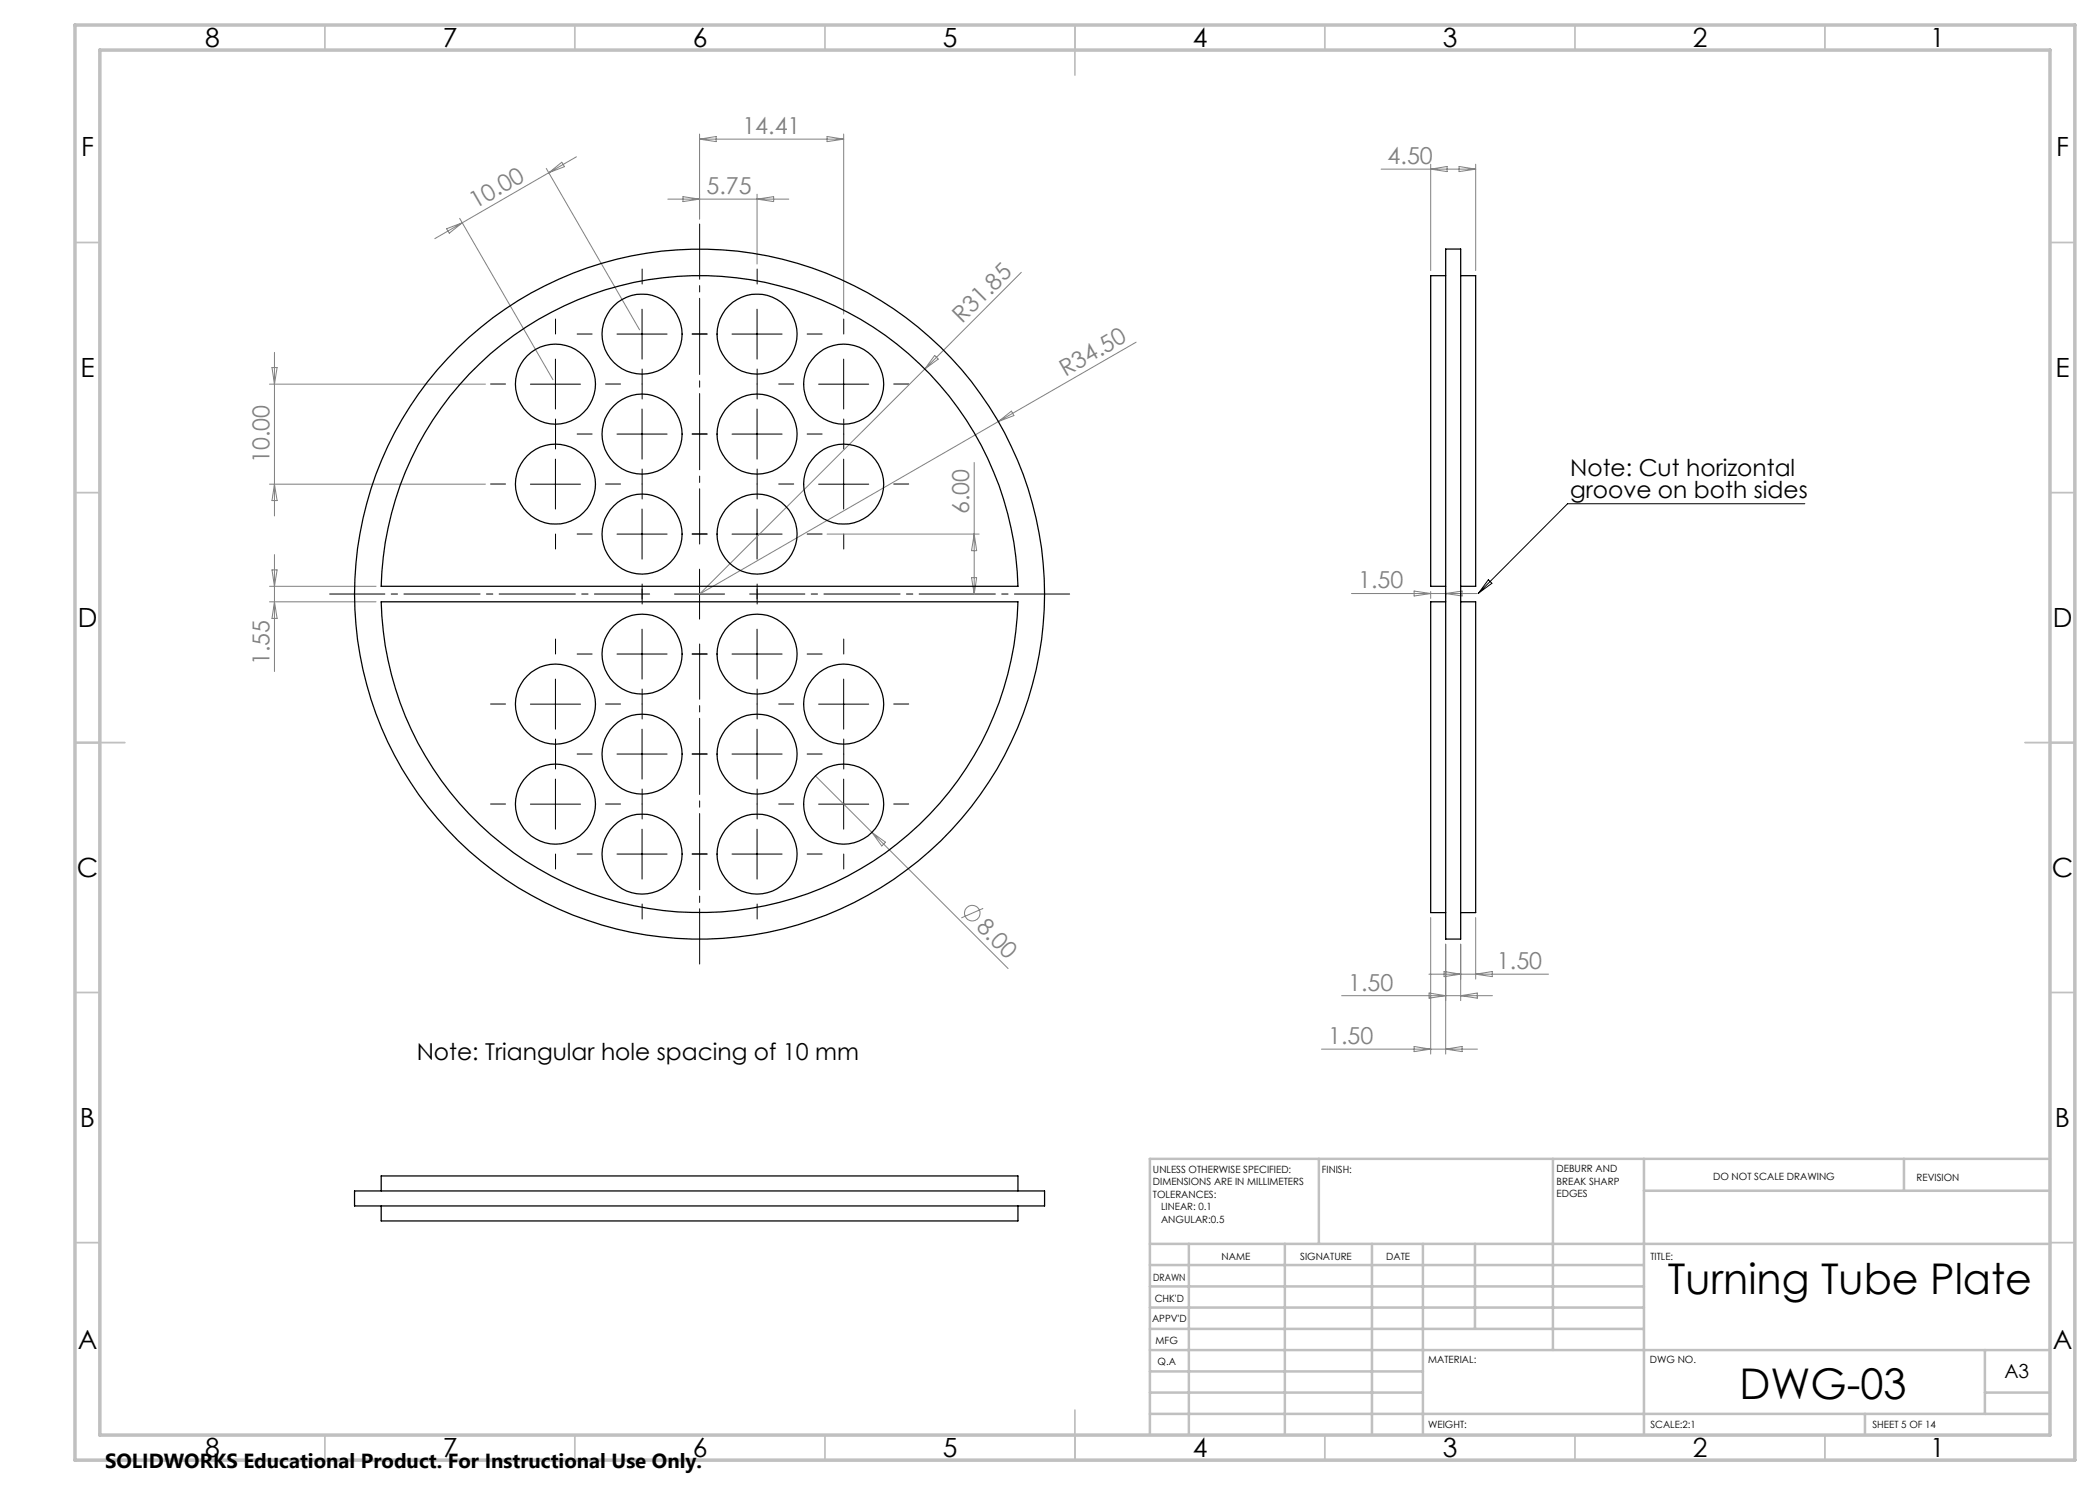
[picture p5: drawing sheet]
<svg xmlns="http://www.w3.org/2000/svg" width="420mm" height="297mm" viewBox="0 0 420 297" stroke-linecap="round" stroke-linejoin="round" font-family="sans-serif">
<g fill="none" stroke="#808080" stroke-width=".2">
<path d="M109.3 33.7l18.6 32.3M109.8 34.5l-17.3 10.1M109.8 34.5l2.6-2 .5 .8zM115.3 31.4l-5.5 3.1M133.6 39.8h24.2M136.6 39.3l3.3 .5-3.3 .5zM139.9 26.8v17M139.9 27.8h28.8M139.9 27.8l3.3-.5v1zM151.4 38.8v14M151.4 39.8l3.3-.5v1zM165.4 27.3l3.3 .5-3.3 .5z"/>
<path d="M168.7 26.8v36M276.2 33.8h18.9M286.1 32.8v21.3M286.1 33.8l3.3-.5v1zM291.8 33.3l3.3 .5-3.3 .5zM295.1 32.8v21.3M89.3 45.8l3.2-1.2-2.6 2zM91.9 43.7l18.7 32.2M92.5 44.6l-5.5 3.1M204.3 54.5l-19.3 19.3M53.9 76.8h43.2M54.4 73.5h1l-.5 3.3z"/>
<path d="M54.9 70.5v32.7M185 73.8l-45.1 45 59.8-34.5M186.9 71.1l.7 .7-2.6 2zM227.2 68.4l-27.5 15.9M53.9 96.8h43.2M54.9 96.8l.5 3.3h-1zM194.8 92.5v26.3M199.7 84.3l2.6-2.1 .5 .9zM53.9 117.3h21.3M54.4 114h1l-.5 3.3zM54.9 110.9v23.4M165.4 106.8h30.4"/>
<path d="M194.3 115.5h1l-.5 3.3zM194.8 106.8l.5 3.3h-1zM270.3 118.7h25.2M282.8 118.2l3.3 .5-3.3 .5zM286.1 118.3v1.4M289.1 118.3v1.4M289.1 118.7l3.3-.5v1zM53.9 120.4h21.3M54.9 120.4l.5 3.3h-1zM163.1 155.2l38.5 38.5M174.4 166.5l2.7 1.9-.7 .8zM196.6 181.7l-4.3 1.9"/>
<path d="M268.3 199.1h30.2M285.8 194.8h23.9M285.8 198.6l3.3 .5-3.3 .5zM286.1 183.5v27.3M288.8 194.3l3.3 .5-3.3 .5zM289.1 188.8v22M292.1 188.8v11.3M292.1 199.1l3.4-.5v1zM295.1 183.5v12.3M295.1 194.8l3.3-.5v1zM264.3 209.8h31.2M282.8 209.3l3.3 .5-3.3 .5z"/>
<path d="M289.1 209.8l3.3-.5v1z"/>
<circle cx="194.5" cy="182.6" r="1.55"/>
</g>
<path d="M129.9 118.8h-64M139.9 108.8v-64M149.9 118.8h64M139.9 128.8v64" fill="none" stroke="#000" stroke-width=".2" stroke-dasharray="15.2 1.3 1.3 1.3" stroke-dashoffset="4.2"/>
<g fill="none" stroke="#000" stroke-width=".2" stroke-dasharray="15.2 1.3 1.3 1.3">
<path d="M128.4 56.8v-3M151.4 56.8v-3M101.1 76.8h-3M111.1 66.8v-3M118.4 66.8h-3M121.1 76.8h3M128.4 76.8v-3M128.4 76.8v3M138.4 66.8h3M141.4 66.8h-3M151.4 76.8v-3M151.4 76.8v3"/>
<path d="M158.7 76.8h-3M161.4 66.8h3M168.7 66.8v-3M178.7 76.8h3M101.1 96.8h-3M111.1 86.8v3M111.1 86.8v-3M118.4 86.8h-3M121.1 96.8h3M128.4 96.8v-3M128.4 96.8v3M138.4 86.8h3"/>
<path d="M141.4 86.8h-3M151.4 96.8v-3M151.4 96.8v3M158.7 96.8h-3M161.4 86.8h3M168.7 86.8v3M168.7 86.8v-3M178.7 96.8h3M111.1 106.8v3M118.4 106.8h-3M128.4 116.8v3M138.4 106.8h3"/>
<path d="M141.4 106.8h-3M151.4 116.8v3M161.4 106.8h3M168.7 106.8v3M111.1 130.8v-3M118.4 130.8h-3M128.4 120.8v-3M138.4 130.8h3M141.4 130.8h-3M151.4 120.8v-3M161.4 130.8h3M168.7 130.8v-3"/>
<path d="M101.1 140.8h-3M111.1 150.8v-3M111.1 150.8v3M118.4 150.8h-3M121.1 140.8h3M128.4 140.8v3M128.4 140.8v-3M138.4 150.8h3M141.4 150.8h-3M151.4 140.8v3M151.4 140.8v-3M158.7 140.8h-3"/>
<path d="M161.4 150.8h3M168.7 150.8v-3M168.7 150.8v3M178.7 140.8h3M101.1 160.8h-3M111.1 170.8v3M118.4 170.8h-3M121.1 160.8h3M128.4 160.8v3M128.4 160.8v-3M138.4 170.8h3M141.4 170.8h-3"/>
<path d="M151.4 160.8v3M151.4 160.8v-3M158.7 160.8h-3M161.4 170.8h3M168.7 170.8v3M178.7 160.8h3M128.4 180.8v3M151.4 180.8v3"/>
</g>
<g fill="none" stroke="#000" stroke-width=".2">
<path d="M106.1 76.8h10M111.1 71.8v10M123.4 66.8h10M128.4 61.8v10M146.4 66.8h10M151.4 61.8v10M163.7 76.8h10M168.7 71.8v10M106.1 96.8h10M111.1 91.8v10M123.4 86.8h10M128.4 81.8v10"/>
<path d="M146.4 86.8h10M151.4 81.8v10M163.7 96.8h10M168.7 91.8v10M123.4 106.8h10M128.4 101.8v10M134.9 118.8h10M139.9 113.8v10M146.4 106.8h10M151.4 101.8v10M297.7 116l.7 .7-2.7 1.9zM361 100.7h-47.5l-17.8 17.9"/>
<path d="M111.1 135.8v10M123.4 130.8h10M128.4 125.8v10M146.4 130.8h10M151.4 125.8v10M168.7 135.8v10M106.1 140.8h10M111.1 155.8v10M123.4 150.8h10M128.4 145.8v10M146.4 150.8h10M151.4 145.8v10"/>
<path d="M163.7 140.8h10M168.7 155.8v10M106.1 160.8h10M123.4 170.8h10M128.4 165.8v10M146.4 170.8h10M151.4 165.8v10M163.7 160.8h10"/>
</g>
<g fill="none" stroke="#c0c0c0" stroke-width=".35">
<path d="M65 5v5M115 5v5M165 5v5M215 5v10M265 5v5M315 5v5M365 5v5M15 48.5h5M410 48.5h5M15 98.5h5M410 98.5h5M15 148.5h10"/>
<path d="M405 148.5h10M15 198.5h5M410 198.5h5M15 248.5h5M410 248.5h5M65 287v5M115 287v5M165 287v5M215 282v10M265 287v5M315 287v5M365 287v5"/>
</g>
<g fill="none" stroke="#c0c0c0" stroke-width=".5">
<path d="M263.8 231.8v17M310.6 231.8v38.2M328.8 231.8v55.2M328.8 238.2h81.2M380.8 231.8v6.4M410 231.8h-180v55.2M230 248.8h180M230 257.3h98.8M230 253h98.8M237.8 248.8v38.2M257 248.8v38.2M274.4 248.8v38.2"/>
<path d="M284.6 248.8v38.2M295 248.8v17M230 265.8h98.8M230 261.5h98.8M230 278.5h54.6M230 274.3h54.6M230 270h180M397 278.5h13M397 270v12.8M230 282.8h180M373 282.8v4.2"/>
</g>
<path d="M15 5h400v287h-400zM20 10h390v277h-390z" fill="none" stroke="#c0c0c0" stroke-width=".7"/>
<g fill="none" stroke="#000" stroke-width=".25">
<path d="M289.1 49.8h3v138h-3zM289.1 55.1h-3v62.2h3M292.1 55.1h3v62.2h-3M93.9 74.8a63.7 63.7 0 0 1 69-15.4 63.7 63.7 0 0 1 40.7 57.9h-127.4a63.6 63.6 0 0 1 17.7-42.5zM76.2 120.4h127.4a63.7 63.7 0 0 1-63.7 62.1 63.7 63.7 0 0 1-63.7-62.1zM289.1 120.4h-3v62.1h3M292.1 120.4h3v62.1h-3M70.9 238.2h138v3h-138zM76.2 238.2v-3h127.4v3M76.2 241.2v3h127.4v-3"/>
<circle cx="111.1" cy="76.8" r="8"/>
<circle cx="128.4" cy="66.8" r="8"/>
<circle cx="151.4" cy="66.8" r="8"/>
<circle cx="168.7" cy="76.8" r="8"/>
<circle cx="111.1" cy="96.8" r="8"/>
<circle cx="128.4" cy="86.8" r="8"/>
<circle cx="151.4" cy="86.8" r="8"/>
<circle cx="168.7" cy="96.8" r="8"/>
<circle cx="128.4" cy="106.8" r="8"/>
<circle cx="139.9" cy="118.8" r="69"/>
<circle cx="151.4" cy="106.8" r="8"/>
<circle cx="128.4" cy="130.8" r="8"/>
<circle cx="151.4" cy="130.8" r="8"/>
<circle cx="111.1" cy="140.8" r="8"/>
<circle cx="128.4" cy="150.8" r="8"/>
<circle cx="151.4" cy="150.8" r="8"/>
<circle cx="168.7" cy="140.8" r="8"/>
<circle cx="111.1" cy="160.8" r="8"/>
<circle cx="128.4" cy="170.8" r="8"/>
<circle cx="151.4" cy="170.8" r="8"/>
<circle cx="168.7" cy="160.8" r="8"/>
</g>
<g font-size="8.5">
<text x="333.6" y="258.8">Turning Tube Plate</text>
<text x="347.9" y="279.7">DWG-03</text>
</g>
<g font-size="5.3">
<text x="41" y="9.5">8</text>
<text x="88.5" y="9.5">7</text>
<text x="138.5" y="9.5">6</text>
<text x="188.5" y="9.5">5</text>
<text x="238.5" y="9.5">4</text>
<text x="288.5" y="9.5">3</text>
<text x="338.5" y="9.5">2</text>
<text x="386" y="9.5">1</text>
<text x="16.2" y="31.3">F</text>
<text x="411.2" y="31.3">F</text>
<text x="16.1" y="75.5">E</text>
<text x="411.1" y="75.5">E</text>
<text x="15.5" y="125.5">D</text>
<text x="410.5" y="125.5">D</text>
<text x="15.4" y="175.5">C</text>
<text x="410.4" y="175.5">C</text>
<text x="16" y="225.5">B</text>
<text x="411" y="225.5">B</text>
<text x="15.5" y="269.8">A</text>
<text x="410.5" y="269.8">A</text>
<text x="41" y="291.5">8</text>
<text x="88.5" y="291.5">7</text>
<text x="138.5" y="291.5">6</text>
<text x="188.5" y="291.5">5</text>
<text x="238.5" y="291.5">4</text>
<text x="288.5" y="291.5">3</text>
<text x="338.5" y="291.5">2</text>
<text x="386" y="291.5">1</text>
</g>
<g font-size="4.7" fill="#808080">
<text x="148.5" y="26.8">14.41</text>
<text x="277.5" y="32.8">4.50</text>
<text x="95.1" y="41.8" transform="rotate(-30 95.1 41.8)">10.00</text>
<text x="141.3" y="38.8">5.75</text>
<text x="192.4" y="64.9" transform="rotate(-45 192.4 64.9)">R31.85</text>
<text x="213.1" y="75.4" transform="rotate(-30 213.1 75.4)">R34.50</text>
<text x="53.9" y="92.6" transform="rotate(-90 53.9 92.6)">10.00</text>
<text x="193.8" y="102.8" transform="rotate(-90 193.8 102.8)">6.00</text>
<text x="271.6" y="117.7">1.50</text>
<text x="53.9" y="133" transform="rotate(-90 53.9 133)">1.55</text>
<text x="195.1" y="185.6" transform="rotate(45 195.1 185.6)">8.00</text>
<text x="299.4" y="193.8">1.50</text>
<text x="269.6" y="198.1">1.50</text>
<text x="265.6" y="208.8">1.50</text>
</g>
<g font-size="4.7">
<text x="314" y="95.1">Note: Cut horizontal</text>
<text x="314" y="99.7">groove on both sides</text>
<text x="83.3" y="212">Note: Triangular hole spacing of 10 mm</text>
</g>
<text font-size="4.1" x="21" y="293.7">SOLIDWORKS Educational Product. For Instructional Use Only.</text>
<text font-size="3.9" x="400.9" y="275.5">A3</text>
<g font-size="2">
<text x="230.6" y="234.6">UNLESS OTHERWISE SPECIFIED:</text>
<text x="230.6" y="237.1">DIMENSIONS ARE IN MILLIMETERS</text>
<text x="230.6" y="239.6">TOLERANCES:</text>
<text x="264.4" y="234.6">FINISH:</text>
<text x="311.3" y="234.5">DEBURR AND</text>
<text x="311.3" y="237">BREAK SHARP</text>
<text x="311.3" y="239.5">EDGES</text>
<text x="342.6" y="236">DO NOT SCALE DRAWING</text>
<text x="383.3" y="236.2">REVISION</text>
<text x="232.2" y="242.1">LINEAR: 0.1</text>
<text x="232.2" y="244.6">ANGULAR:0.5</text>
<text x="244.3" y="252">NAME</text>
<text x="260" y="251.9">SIGNATURE</text>
<text x="277.2" y="251.9">DATE</text>
<text x="330.1" y="251.9">TITLE:</text>
<text x="230.6" y="256.1">DRAWN</text>
<text x="230.9" y="260.3">CHK'D</text>
<text x="230.4" y="264.4">APPV'D</text>
<text x="231.1" y="268.8">MFG</text>
<text x="231.5" y="273">Q.A</text>
<text x="285.6" y="272.5">MATERIAL:</text>
<text x="330" y="272.5">DWG NO.</text>
<text x="285.6" y="285.5">WEIGHT:</text>
<text x="330.1" y="285.6">SCALE:2:1</text>
<text x="374.5" y="285.6">SHEET 5 OF 14</text>
</g>
</svg>
